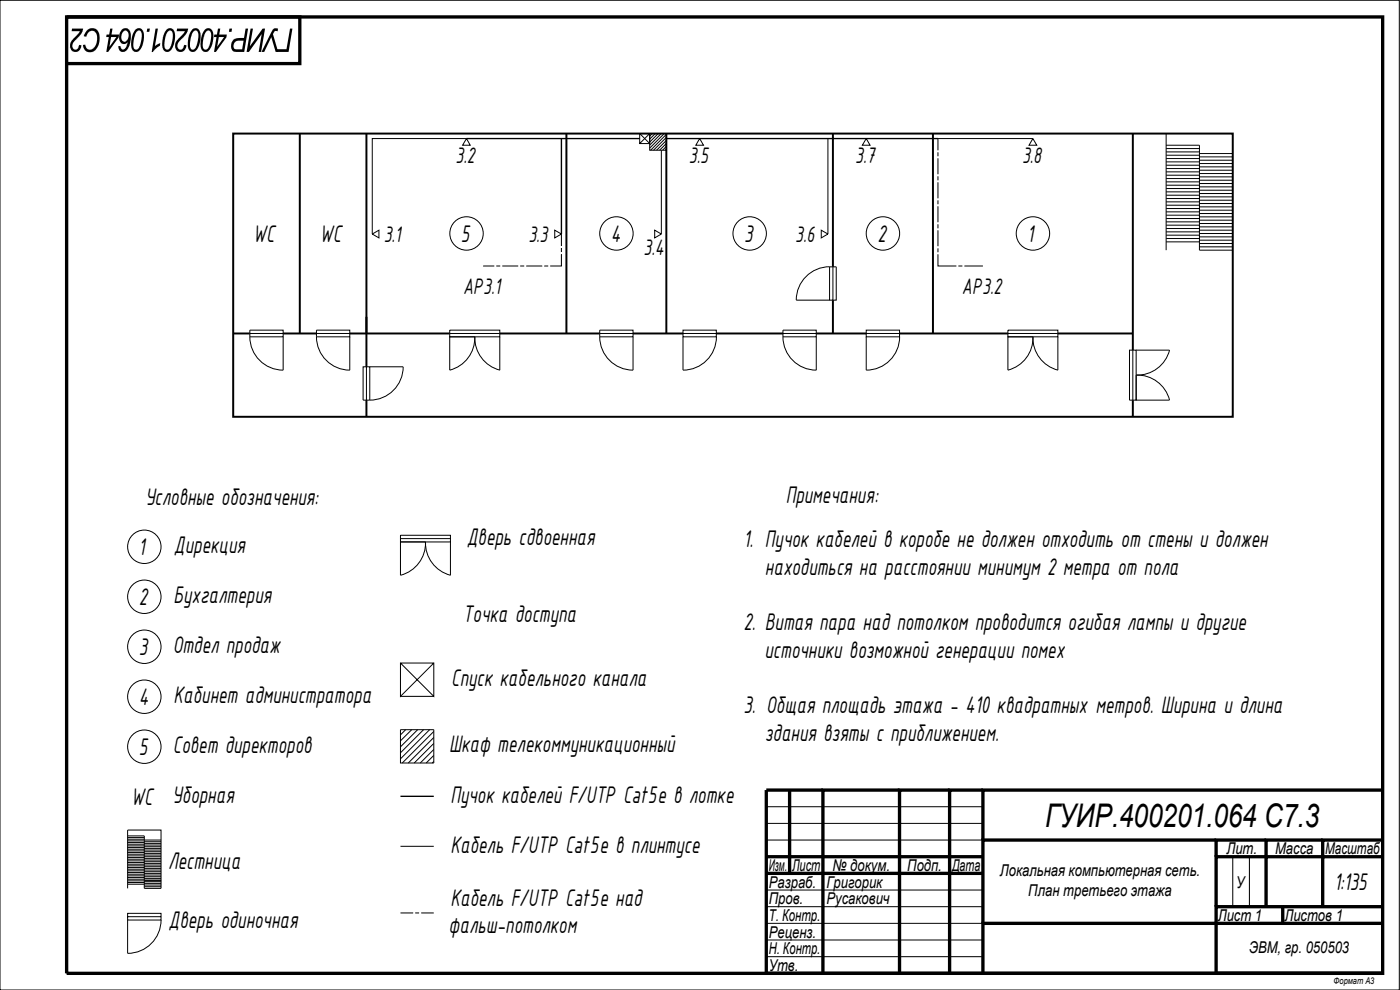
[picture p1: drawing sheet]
<svg xmlns="http://www.w3.org/2000/svg" width="420mm" height="297mm" viewBox="0 0 420 297" stroke-linecap="round" stroke-linejoin="round" font-family="sans-serif">
<!-- layer: 0 -->
<path d="M0 .1h420v296.9h-420zM230 252.1h65M230 247.1h65M230 242.1h65M370 257v15h5v-15h5M230 277h65M230 272h65M230 267h65M230 287h65M230 282h65" fill="none" stroke="#000" stroke-width=".3"/>
<g fill="none" stroke="#000" stroke-width="1" stroke-linecap="butt">
<path d="M20 5.1h395v286.9h-395zM20 5.1h70v14h-70M237 237.1v24.9M247 237.1h-17v54.9h185M270 237.1h-23v54.9M285 237.1h-15v54.9M295 237.1h-10v54.9M415 237.1h-120v15M230 257h65M365 252.1h-70v24.9M380 252.1h-15v4.9M397 252.1h-17v4.9h-15v15"/>
<path d="M415 257h-18v15M415 252.1h-18v4.9h-17v15M230 262h65M385 277v-5h-20v5h-70v15M385 272h30M415 277h-50v15"/>
</g>
<!-- layer: Blocks -->
<g fill="none" stroke="#000" stroke-width=".3">
<path d="M140 41.6l1.1 2h-2.3zM192 40.1l3 3M195 40.1v3h-3v-3h3l-3 3M195 40.1h5v5h-5zM195.8 40.1l-.8 .8M196.7 40.1l-1.7 1.6M197.5 40.1l-2.5 2.5M198.4 40.1l-3.4 3.4M199.4 40.1l-4.4 4.3M200 40.3l-4.7 4.8M200 41.2l-3.9 3.9M200 42.1l-3 3"/>
<path d="M200 43l-2.1 2.1M200 43.9l-1.1 1.2M200 44.8l-.3 .3M210 41.6l1.1 2h-2.3zM260 41.6l1.1 2h-2.3zM310 41.6l1.1 2h-2.3zM350 43.6h10v31.5h10M350 40.1v35M350 59.6h10M350 58.6h10M350 57.6h10M350 56.6h10"/>
<path d="M350 55.6h10M350 54.6h10M350 53.6h10M350 52.6h10M350 51.6h10M350 50.6h10M350 49.6h10M350 48.6h10M350 47.6h10M350 46.6h10M350 45.6h10M350 44.6h10"/>
<path d="M360 59.1h10M360 58.1h10M360 57.1h10M360 56.1h10M360 55.1h10M360 54.1h10M360 53.1h10M360 52.1h10M360 51.1h10M360 50.1h10M360 49.1h10M360 48.1h10"/>
<path d="M360 47.1h10M360 46.1h10M111.7 70.2l2-1.1v2.3zM166.5 69.1l2 1.1-2 1.2zM196.5 69.1l2 1.1-2 1.2zM246.5 69.1l2 1.1-2 1.2zM350 72.6h10M350 71.6h10M350 70.6h10M350 69.6h10M350 68.6h10M350 67.6h10"/>
<path d="M350 66.6h10M350 65.6h10M350 64.6h10M350 63.6h10M350 62.6h10M350 61.6h10M350 60.6h10M360 74.1h10M360 73.1h10M360 72.1h10M360 71.1h10M360 70.1h10"/>
<path d="M360 69.1h10M360 68.1h10M360 67.1h10M360 66.1h10M360 65.1h10M360 64.1h10M360 63.1h10M360 62.1h10M360 61.1h10M360 60.1h10M135 99.1h15v2h-15zM249 80a10 10 0 0 0-10 10l10 .1"/>
<path d="M250 80.1v10h-1v-10h2v10h-1M302.5 99.1h15v2h-15zM75 100.1h10v1h-10M75 101a10 10 0 0 0 10 10.1v-10M85 100.1v-1h-10v2M95 100.1h10v1h-10M95 101a10 10 0 0 0 10 10.1v-10M105 100.1v-1h-10v2M110 110.1h-1v10h2M111 110.1h10M121 110a10 10 0 0 1-10 10.1M135 101.1l7.5-.1a10 10 0 0 1-7.5 10.1z"/>
<path d="M135 100.1h15M142.5 101a10 10 0 0 0 7.5 10.1v-10M180 100.1h10v1h-10M180 101a10 10 0 0 0 10 10.1v-10M190 100.1v-1h-10v2M205 100.1v1h10v-2h-10v1h10M215 101a10 10 0 0 1-10 10.1v-10M235 100.1h10v1h-10M235 101a10 10 0 0 0 10 10.1v-10M245 100.1v-1h-10v2M260 100.1v1h10v-2h-10v1h10M270 101a10 10 0 0 1-10 10.1v-10"/>
<path d="M302.5 101.1l7.5-.1a10 10 0 0 1-7.5 10.1zM302.5 100.1h15M310 101a10 10 0 0 0 7.5 10.1M317.5 101.1v10M339 105.1h2v15h-2zM340 105.1v15M341 105.1l10-.1a10 10 0 0 1-10 7.5M341 112.5a9.9 9.9 0 0 1 10 7.6h-10zM110 120.1v-10h1v10M120.2 160.6h15v2h-15zM120.2 162.6h7.5a10 10 0 0 1-7.5 10zM120.2 161.6h15"/>
<path d="M127.7 162.6a10 10 0 0 0 7.5 10v-10M120.2 198.9l10 10v-10h-10v10l10-10M120.2 218.9h10v10h-10zM120.2 208.9h10M121.8 218.9l-1.6 1.6M123.6 218.9l-3.4 3.4M125.3 218.9l-5.1 5.2M127.1 218.9l-6.9 7M128.9 218.9l-8.7 8.8M130.2 219.5l-9.5 9.4M130.2 221.3l-7.7 7.6M130.2 223.1l-5.9 5.8"/>
<path d="M130.2 224.9l-4.1 4M130.2 226.7l-2.3 2.2M130.2 228.5l-.5 .4M38.3 250.8h5v15.7h5v-17.4h-10v17.4M38.3 259.8h5M38.3 259.3h5M38.3 258.8h5M38.3 258.3h5M38.3 257.8h5M38.3 257.3h5M38.3 256.8h5M38.3 256.3h5"/>
<path d="M38.3 255.8h5M38.3 255.3h5M38.3 254.8h5M38.3 254.3h5M38.3 253.8h5M38.3 253.3h5M38.3 252.8h5M38.3 252.3h5M38.3 251.8h5M38.3 251.3h5M43.3 259.5h5M43.3 259h5"/>
<path d="M43.3 258.5h5M43.3 258h5M43.3 257.5h5M43.3 257h5M43.3 256.5h5M43.3 256h5M43.3 255.5h5M43.3 255h5M43.3 254.5h5M43.3 254h5M43.3 253.6h5M43.3 253.1h5"/>
<path d="M43.3 252.6h5M43.3 252.1h5M38.3 275v1h10v-2h-10v1h10M38.3 265.3h5M38.3 264.8h5M38.3 264.3h5M38.3 263.8h5M38.3 263.3h5M38.3 262.8h5M38.3 262.3h5M38.3 261.8h5M38.3 261.3h5"/>
<path d="M38.3 260.8h5M38.3 260.3h5M43.3 266h5M43.3 265.5h5M43.3 265h5M43.3 264.5h5M43.3 264h5M43.3 263.5h5M43.3 263h5M43.3 262.5h5M43.3 262h5M43.3 261.5h5"/>
<path d="M43.3 261h5M43.3 260.5h5M43.3 260h5M43.4 264.2h5M48.3 276a10 10 0 0 1-10 10v-10"/>
<circle cx="140" cy="70.1" r="5"/>
<circle cx="185" cy="70.1" r="5"/>
<circle cx="225" cy="70.1" r="5"/>
<circle cx="265" cy="70.1" r="5"/>
<circle cx="310" cy="70.1" r="5"/>
<circle cx="43.3" cy="164.1" r="5"/>
<circle cx="43.3" cy="179.1" r="5"/>
<circle cx="43.3" cy="194" r="5"/>
<circle cx="43.3" cy="209" r="5"/>
<circle cx="43.3" cy="224" r="5"/>
</g>
<!-- layer: Twisted Pair in a tray -->
<path d="M140 41.6h52M168.5 41.6v28.6M200 41.6h81.5M120.2 238.9h10" fill="none" stroke="#000" stroke-width=".41"/>
<!-- layer: Twisted Pair -->
<path d="M140 41.6h-28.3v28.6M198.5 45.1v25.1M248.5 41.6v28.6M281.5 41.6h28.5M120.2 253.9h10" fill="none" stroke="#000" stroke-width=".3"/>
<!-- layer: Twisted pair above the ceiling -->
<g fill="none" stroke="#000" stroke-width=".3">
<path d="M281.5 41.6v3.5M281.5 45.7v1.2M281.5 47.5v4.8M281.5 52.9v1.2M281.5 54.7v4.8M145 79.8h3.3M148.9 79.8h1.2M150.7 79.8h4.8M156.1 79.8h1.2M157.9 79.8h4.8M163.3 79.8h1.2M168.5 76.2v3.6h-3.4"/>
<path d="M168.5 70.2v3.6M168.5 74.4v1.2M281.5 76.3v3.5h5.5M281.5 60.1v1.2M281.5 61.9v4.8M281.5 67.3v1.2M281.5 69.1v4.8M281.5 74.5v1.2M287.6 79.8h1.2M289.4 79.8h5.6M120.2 273.9h3.8M124.6 273.9h1.2"/>
<path d="M126.4 273.9h3.8"/>
</g>
<!-- layer: Walls -->
<g fill="none" stroke="#000" stroke-width=".59">
<path d="M70 40.1h300v85h-300zM90 40.1v60M110 40.1v70M170 40.1v60M200 40.1v60M250 40.1v40M280 40.1v60M340 40.1v65M250 90.1v10M70 100.1h5M85 100.1h10M105 100.1h30"/>
<path d="M150 100.1h30M190 100.1h15M215 100.1h20M245 100.1h15M270 100.1h32.5M317.5 100.1h22.5M110 120.1v5M340 120.1v5"/>
</g>
<g font-size="9.8">
<text x="88.1" y="8.6" transform="rotate(-180 88.1 8.6)">ГУИР.400201.064 С2</text>
<text x="313.6" y="248.1">ГУИР.400201.064 С7.3</text>
</g>
<g font-size="7.8">
<text x="75.9" y="72.6">WC</text>
<text x="95.9" y="72.6">WC</text>
<text x="138.3" y="72.6">5</text>
<text x="183.3" y="72.6">4</text>
<text x="223.3" y="72.6">3</text>
<text x="263.3" y="72.6">2</text>
<text x="308.3" y="72.6">1</text>
<text x="43.5" y="151.5">Условные обозначения:</text>
<text x="235.8" y="150.8">Примечания:</text>
<text x="41.6" y="166.6">1</text>
<text x="52.2" y="165.8">Дирекция</text>
<text x="140.1" y="163.5">Дверь сдвоенная</text>
<text x="223.1" y="164.1">1. Пучок кабелей в коробе не должен отходить от стены и должен</text>
<text x="229.6" y="172.4">находиться на расстоянии минимум 2 метра от пола</text>
<text x="41.6" y="181.6">2</text>
<text x="52.1" y="180.8">Бухгалтерия</text>
<text x="138.9" y="186.8">Точка доступа</text>
<text x="223.1" y="189.1">2. Витая пара над потолком проводится огибая лампы и другие</text>
<text x="41.6" y="196.6">3</text>
<text x="51.9" y="195.8">Отдел продаж</text>
<text x="229.4" y="197.4">источники возможной генерации помех</text>
<text x="135.4" y="205.9">Спуск кабельного канала</text>
<text x="41.6" y="211.6">4</text>
<text x="52.1" y="210.8">Кабинет администратора</text>
<text x="223.1" y="214.1">3. Общая площадь этажа - 410 квадратных метров. Ширина и длина</text>
<text x="41.7" y="226.6">5</text>
<text x="51.9" y="225.8">Совет директоров</text>
<text x="134.8" y="225.7">Шкаф телекоммуникационный</text>
<text x="229.5" y="222.4">здания взяты с приближением.</text>
<text x="39.2" y="241.6">WC</text>
<text x="51.7" y="240.8">Уборная</text>
<text x="135.2" y="240.9">Пучок кабелей F/UTP Cat5e в лотке</text>
<text x="135.2" y="255.9">Кабель F/UTP Cat5e в плинтусе</text>
<text x="50.5" y="260.7">Лестница</text>
<text x="400.4" y="267">1:135</text>
<text x="135.2" y="271.7">Кабель F/UTP Cat5e над</text>
<text x="50.6" y="278.5">Дверь одиночная</text>
<text x="134.6" y="280.1">фальш-потолком</text>
</g>
<g font-size="7.2">
<text x="136.7" y="48.9">3.2</text>
<text x="206.8" y="48.9">3.5</text>
<text x="256.7" y="48.9">3.7</text>
<text x="306.7" y="48.9">3.8</text>
<text x="115.2" y="72.6">3.1</text>
<text x="158.6" y="72.6">3.3</text>
<text x="193.2" y="76.5">3.4</text>
<text x="238.7" y="72.6">3.6</text>
<text x="139" y="88.2">AP3.1</text>
<text x="288.7" y="88.2">AP3.2</text>
</g>
<g font-size="4.9">
<text x="368.1" y="256.3">Лит.</text>
<text x="382.7" y="256.3">Масса</text>
<text x="397.7" y="256.3">Масштаб</text>
<text x="230.7" y="261.3">Изм.</text>
<text x="237.7" y="261.3">Лист</text>
<text x="249.9" y="261.3">№ докум.</text>
<text x="272.3" y="261.3">Подп.</text>
<text x="285.7" y="261.3">Дата</text>
<text x="300.1" y="262.9">Локальная компьютерная сеть.</text>
<text x="230.7" y="266.3">Разраб.</text>
<text x="248.1" y="266.3">Григорик</text>
<text x="308.6" y="268.7">План третьего этажа</text>
<text x="371" y="266.3">У</text>
<text x="230.7" y="271.3">Пров.</text>
<text x="248.1" y="271.3">Русакович</text>
<text x="230.7" y="281.3">Реценз.</text>
<text x="230.7" y="276.3">Т. Контр.</text>
<text x="365.5" y="276.3">Лист 1</text>
<text x="385.5" y="276.3">Листов 1</text>
<text x="230.7" y="286.3">Н. Контр.</text>
<text x="374.8" y="285.9">ЭВМ, гр. 050503</text>
<text x="230.7" y="291.3">Утв.</text>
</g>
<text font-size="2.8" x="400.2" y="295.3">Формат А3</text>
</svg>
